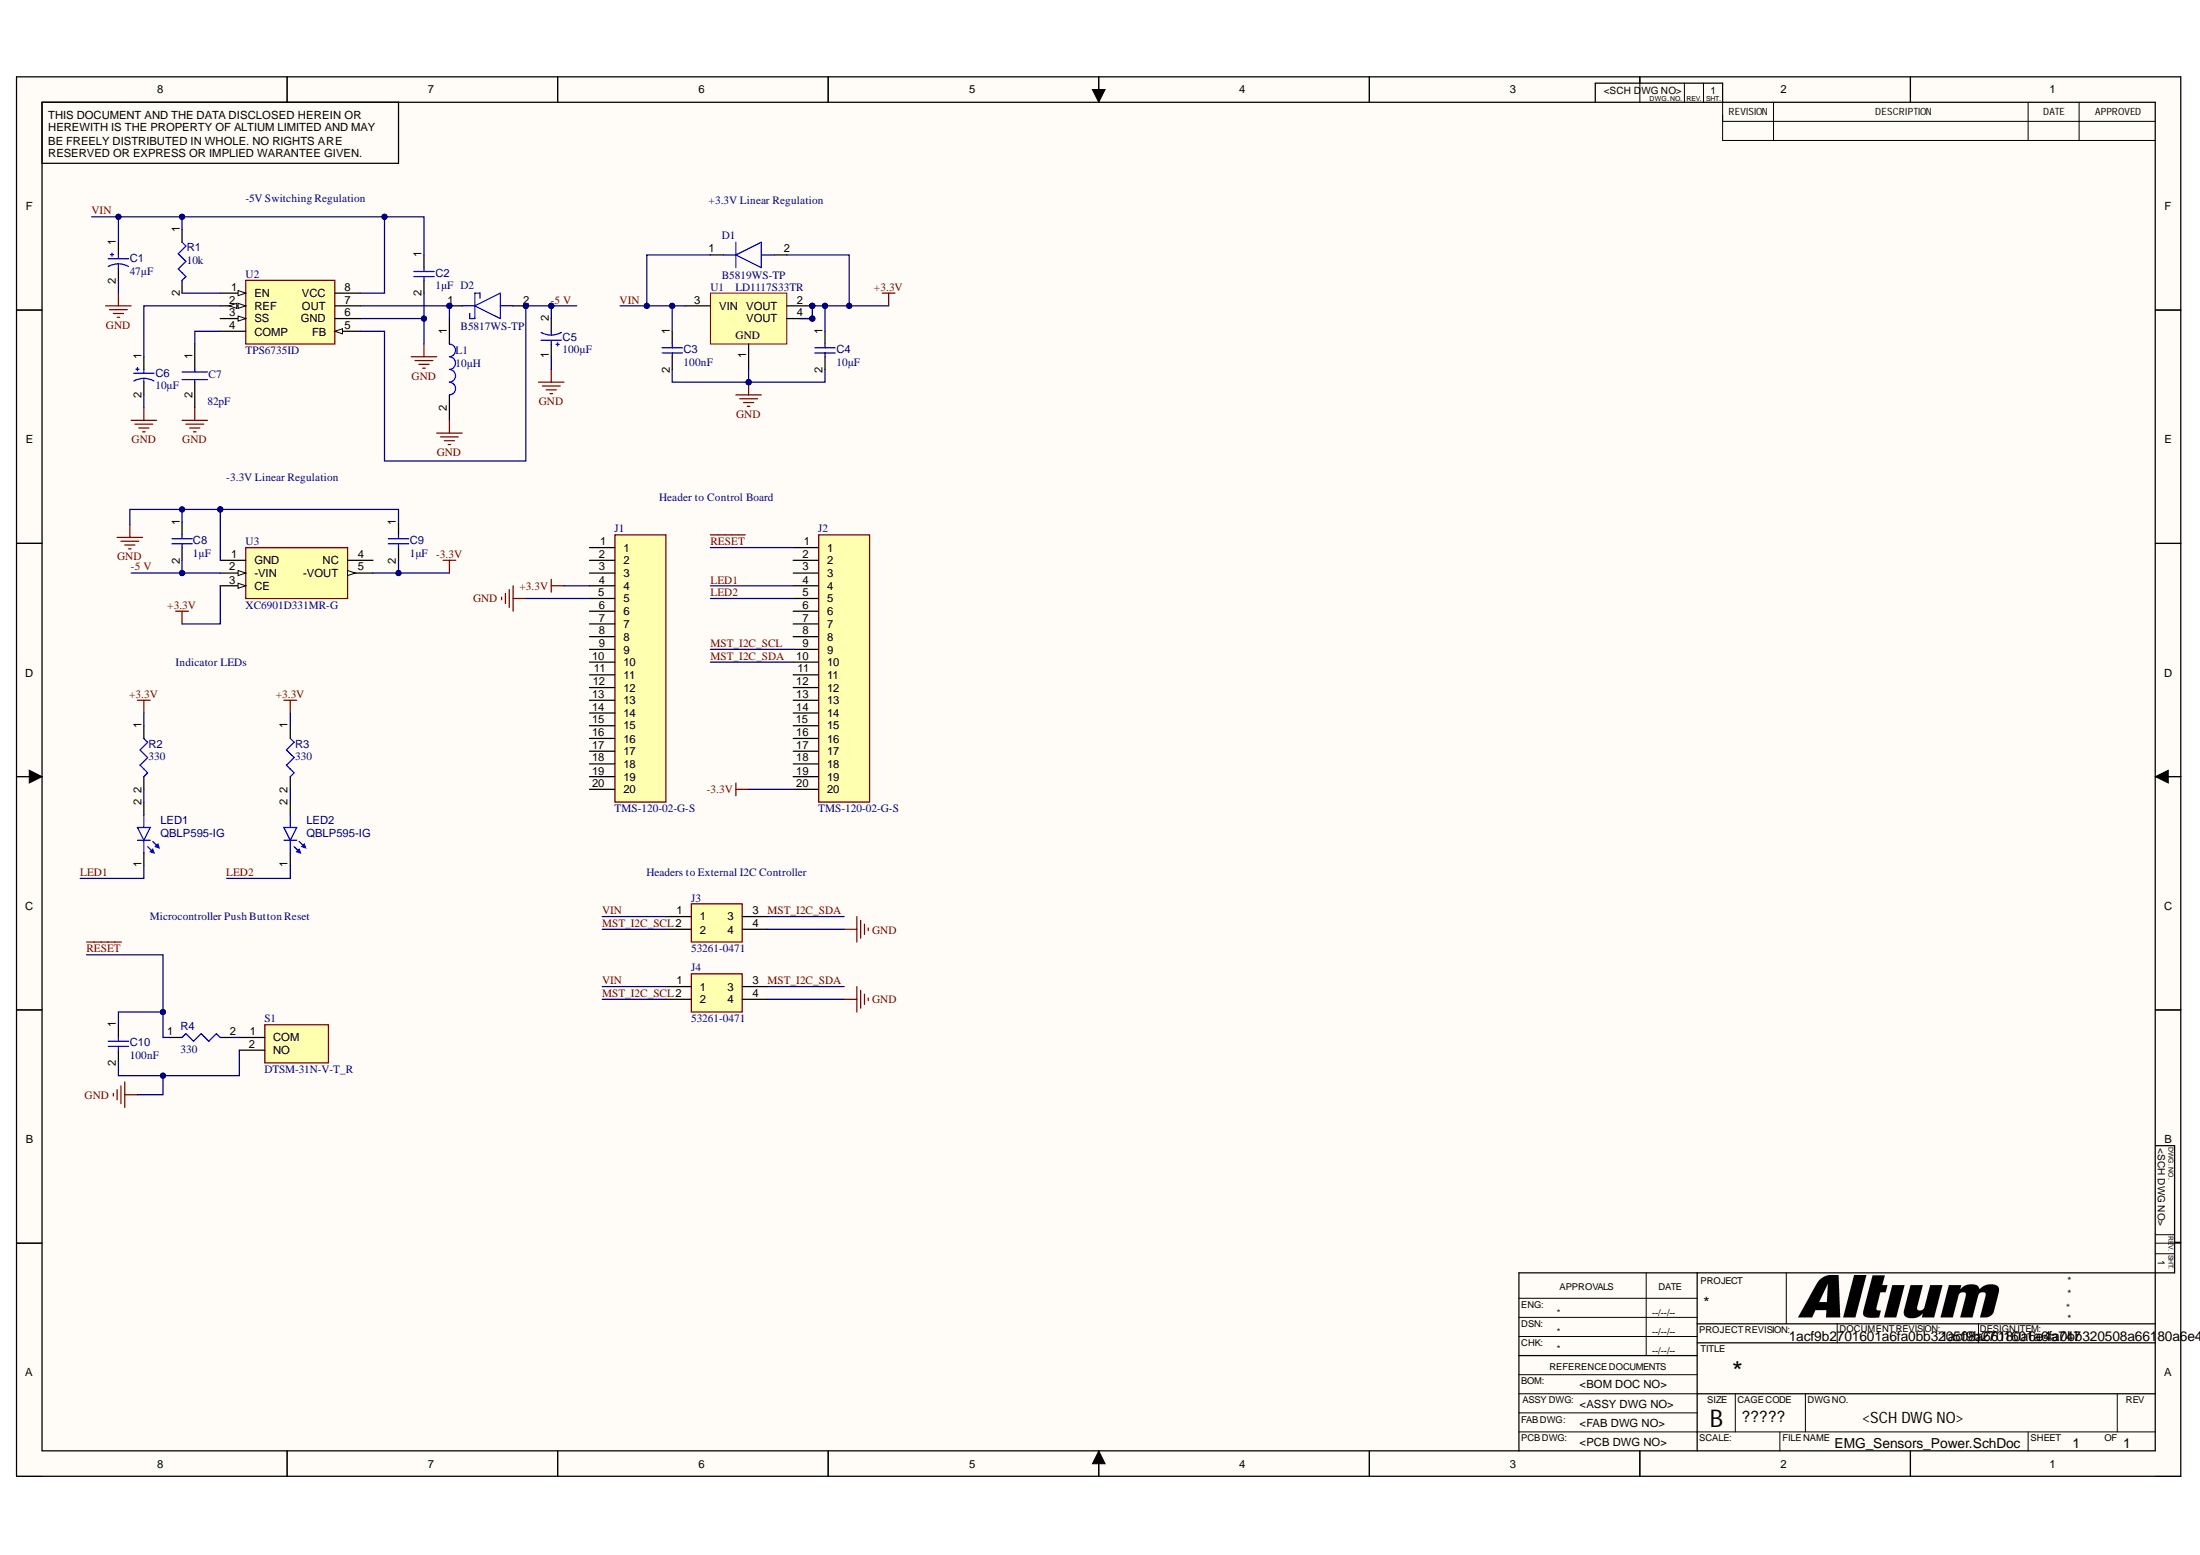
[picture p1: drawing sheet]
# Altium schematic sheet EMG_Sensors_Power.SchDoc
size 431 x 279 mm; SheetNumber: 1; SheetTotal: 1; ENG_APP_DATE: --/--/--; DSN_APP_DATE: --/--/--; CHK_APP_DATE: --/--/--

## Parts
C1  value 47µF  [AVX-TAJ-C-2_L]  (hidden comment: TAJC476K016RNJ)
C2  value 1µF  [CAPC1608X94X35NL15T15]  (hidden comment: Capacitor 1 uF +/- 10% 16 V 0603)
C3  value 100nF  [CAPC1005X56X25LL10T15]  (hidden comment: Capacitor 0.1 uF +/- 5% 16 V 0402)
C4  value 10µF  [CAPC2013X135X45NL10T25]  (hidden comment: Capacitor 10 uF +/- 10% 16 V 0805)
C5  value 100µF  [AVX-TAJ-C-2_L]  (hidden comment: TAJC107K010RNJ)
C6  value 10µF  [CAPMP3217X18-T_V]  (hidden comment: TAJA106K016RNJ)
C7  82pF  [CAPC0603X33N]
C8  value 1µF  [CAPC1608X90X35ML15T15]  (hidden comment: Capacitor 1uF +/- 10% 16V 0603)
C9  value 1µF  [CAPC1608X90X35ML15T15]  (hidden comment: Capacitor 1uF +/- 10% 16V 0603)
C10  value 100nF  [CAPC1005X56X25LL10T15]  (hidden comment: Capacitor 0.1 uF +/- 5% 16 V 0402)
D1  B5819WS-TP  [SOD2512X115N]
D2  B5817WS-TP  [SOD2512X115N]
J1  TMS-120-02-G-S  [TMS-120-YY-XX-S]
J2  TMS-120-02-G-S  [TMS-120-YY-XX-S]
J3  53261-0471  [53261-0471]
J4  53261-0471  [53261-0471]
L1  10µH  [DO1608C]
LED1  QBLP595-IG  [QTB-QBLP595_V]
LED2  QBLP595-IG  [QTB-QBLP595_V]
R1  value 10k  [RESC1005X40X25ML05T05]  (hidden comment: Resistor 10k +/-1% 0402 63 mW)
R2  value 330  [RESC0402(1005)_L]  (hidden comment: Resistor 330R +/-5 % 0402 63 mW)
R3  value 330  [RESC0402(1005)_L]  (hidden comment: Resistor 330R +/-5 % 0402 63 mW)
R4  value 330  [RESC0402(1005)_L]  (hidden comment: Resistor 330R +/-5 % 0402 63 mW)
S1  DTSM-31N-V-T_R  [DTSM32NVTR]
U1  LD1117S33TR  [SOT-223_L]
U2  TPS6735ID  [SOIC127P600X175-8N]
U3  XC6901D331MR-G  [SOT95P280X130-5N]

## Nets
+3.3V: C4.1 D1.2(A) J1.4 R2.1 R3.1 U1.2(VOUT) U1.4(VOUT) U3.3(CE)
-3.3V: C9.2 J2.20 U3.5(-VOUT)
GND: C1.2 C2.2 C3.2 C4.2 C5.1 C6.2 C7.2 C8.1 C9.1 C10.2 J1.5 J3.4 J4.4 L1.2 S1.2(NO) U1.1(GND) U2.6(GND) U3.1(GND)
-5 V: C5.2 C8.2 D2.2(A) U2.5(FB) U3.2(-VIN)
~{RESET}: C10.1 J2.1 R4.1
LED1: J2.4 LED1.1(K)
LED2: J2.5 LED2.1(K)
MST_I2C_SCL: J2.9 J3.2 J4.2
MST_I2C_SDA: J2.10 J3.3 J4.3
VIN: C1.1 C2.1 C3.1 D1.1(K) J3.1 J4.1 R1.1 U1.3(VIN) U2.8(VCC)
NetC6_1: C6.1 U2.2(REF)
NetC7_1: C7.1 U2.4(COMP)
NetD2_1: D2.1(K) L1.1 U2.7(OUT)
NetLED1_2: LED1.2(A) R2.2
NetLED2_2: LED2.2(A) R3.2
NetR1_2: R1.2 U2.1(EN)
NetR4_2: R4.2 S1.1(COM)

Not connected (* = marked no-connect by the designer): J1 1 2 3 6 7 8 9 10 11 12 13 14 15 16 17 18 19 20; J2 2 3 6 7 8 11 12 13 14 15 16 17 18 19; U2 3(SS); U3 4(NC)

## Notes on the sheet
- -5V Switching Regulation
- (near D1) +3.3V Linear Regulation
- -3.3V Linear Regulation
- Header to Control Board
- Indicator LEDs
- Microcontroller Push Button Reset
- (near J3) Headers to External I2C Controller
